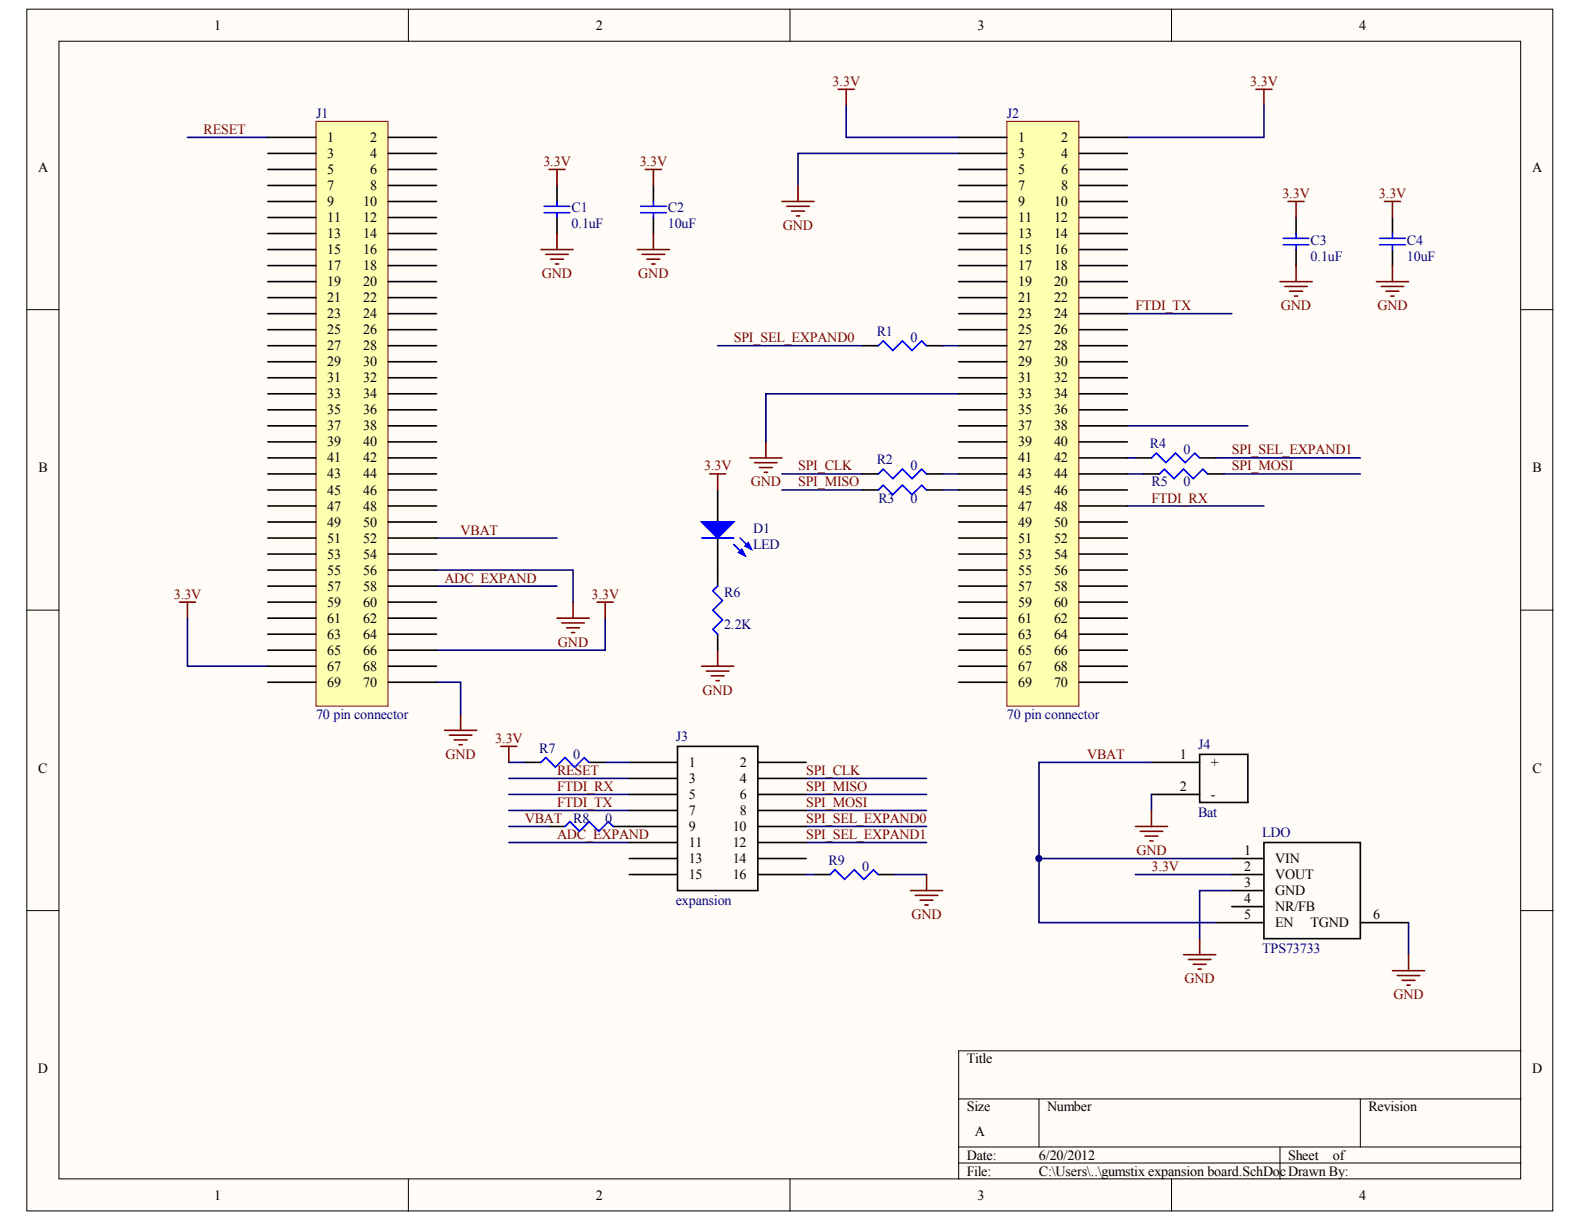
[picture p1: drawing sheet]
# Altium project gumstix expansioan board.PrjPCB
1 sheet, 19 parts. Net scope: global (net labels, ports and power ports of the same name join across sheets).
Board file: gumstix expansion board.PcbDoc

## Sheet gumstix expansion board.SchDoc
size A

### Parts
C1  value 0.1uF  [CAPC1005L]
C2  value 10uF  [CAPC1608L]  (hidden comment: Cap Semi)
C3  value 0.1uF  [CAPC1005L]
C4  value 10uF  [CAPC1608L]  (hidden comment: Cap Semi)
D1  LED  [SurfaceMount(603)]
J1  70 pin connector  [AVX CONN_70]
J2  70 pin connector  [AVX CONN_70]
J3  expansion  [HEADERSM 8X2]
J4  Bat  [BatteryConnJST]
LDO  TPS73733  [SOT-223-5pin]
R1  value 0  [RESC1608L]  (hidden comment: Res3)
R2  value 0  [RESC1608L]  (hidden comment: Res3)
R3  value 0  [RESC1608L]  (hidden comment: Res3)
R4  value 0  [RESC1608L]  (hidden comment: Res3)
R5  value 0  [RESC1608L]  (hidden comment: Res3)
R6  value 2.2K  [RESC1608L]  (hidden comment: Res3)
R7  value 0  [RESC1608L]  (hidden comment: Res3)
R8  value 0  [RESC1608L]  (hidden comment: Res3)
R9  value 0  [RESC1608L]  (hidden comment: Res3)

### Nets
3.3V: C1.2 C2.2 C3.2 C4.2 D1.1(A) J1.66 J1.67 J2.1 J2.2 LDO.2(VOUT) R7.1
GND: C1.1 C2.1 C3.1 C4.1 J1.56 J1.70 J2.3 J2.33 J4.2(-) LDO.3(GND) LDO.6(TGND) R6.1 R9.2
ADC_EXPAND: J1.58 J3.11
FTDI_RX: J2.48 J3.5
FTDI_TX: J2.24 J3.7
RESET: J1.1 J3.3
SPI_CLK: J3.4 R2.1
SPI_MISO: J3.6 R3.1
SPI_MOSI: J3.8 R5.2
SPI_SEL_EXPAND0: J3.10 R1.1
SPI_SEL_EXPAND1: J3.12 R4.2
VBAT: J1.52 J4.1(+) LDO.1(VIN) LDO.5(EN) R8.1
NetD1_2: D1.2(K) R6.2
NetJ2_27: J2.27 R1.2
NetJ2_42: J2.42 R4.1
NetJ2_43: J2.43 R2.2
NetJ2_44: J2.44 R5.1
NetJ2_45: J2.45 R3.2
NetJ3_1: J3.1 R7.2
NetJ3_9: J3.9 R8.2
NetJ3_16: J3.16 R9.1

Not connected (* = marked no-connect by the designer): J1 2 3 4 5 6 7 8 9 10 11 12 13 14 15 16 17 18 19 20 21 22 23 24 25 26 27 28 29 30 31 32 33 34 35 36 37 38 39 40 41 42 43 44 45 46 47 48 49 50 51 53 54 55 57 59 60 61 62 63 64 65 68 69; J2 4 5 6 7 8 9 10 11 12 13 14 15 16 17 18 19 20 21 22 23 25 26 28 29 30 31 32 34 35 36 37 38 39 40 41 46 47 49 50 51 52 53 54 55 56 57 58 59 60 61 62 63 64 65 66 67 68 69 70; J3 2 13 14 15; LDO 4(NR/FB)
